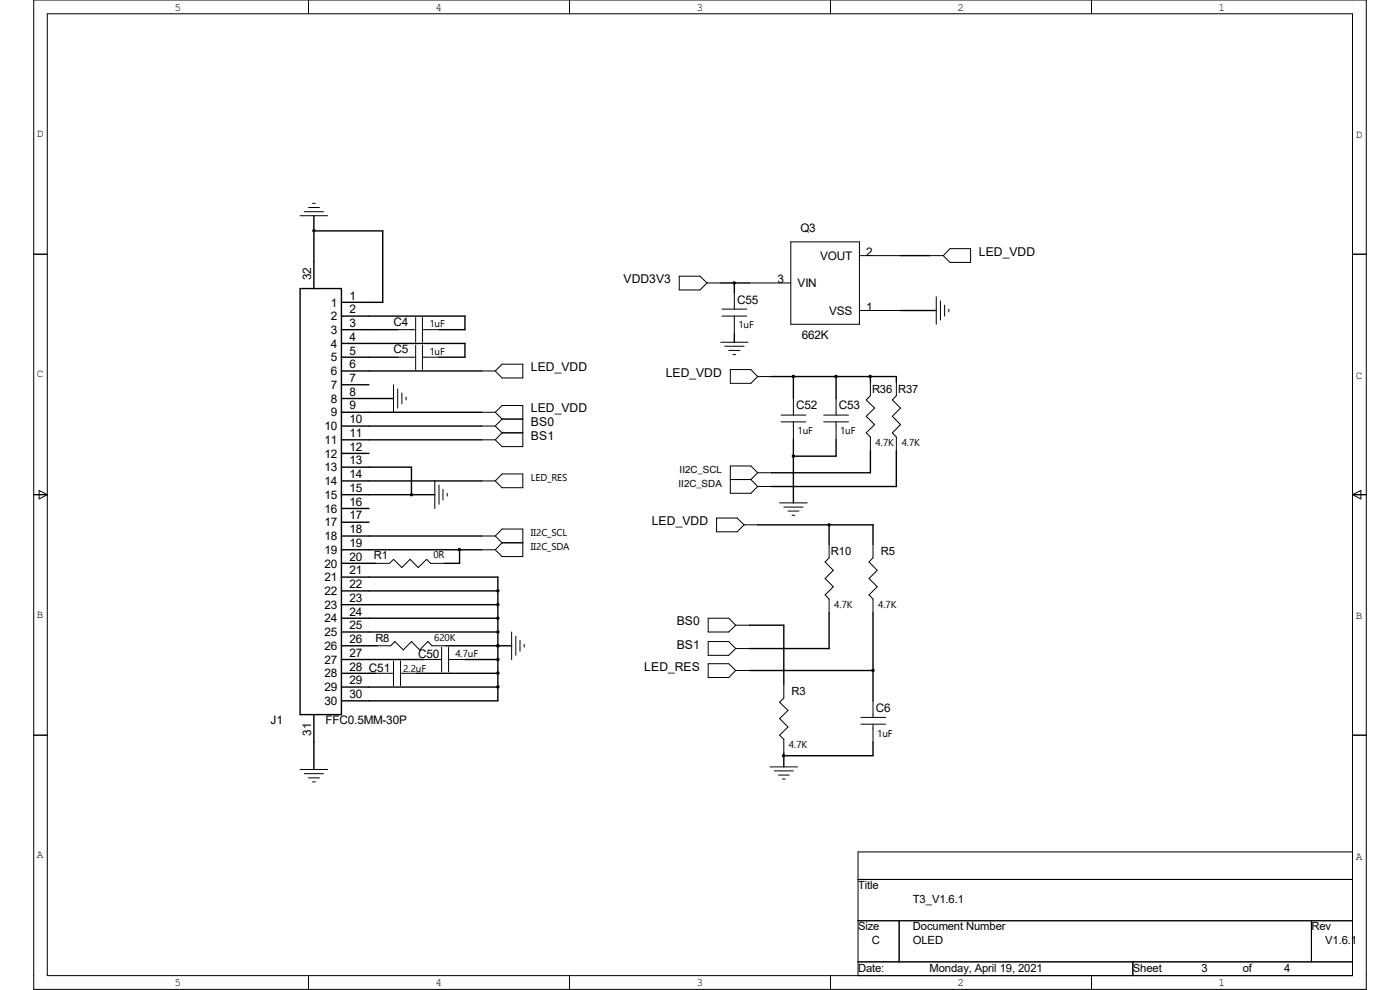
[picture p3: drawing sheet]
<svg xmlns="http://www.w3.org/2000/svg" width="297mm" height="210mm" viewBox="0 0 297 210" stroke-linecap="round" stroke-linejoin="round" font-family="sans-serif">
<g fill="none" stroke="#000" stroke-width=".21">
<path d="M7.2 0h282.7v209.9h-282.7zM10 2.9h276.9v204.1h-276.9zM65.4 0v2.9M120.8 0v2.9M176.2 0v2.9M231.6 0v2.9M7.2 53.9h2.8M63.7 45.8h5.8M64.6 44.9h4M65.4 44h2.4M66.3 43.1h.6M144.1 58.6h4.4l1.5 1.4-1.5 1.5h-4.4z"/>
<path d="M167.8 51.3h14.5v17.5h-14.5zM182.3 54.2h8.8M197.2 54.2h2.9M201.5 52.7h4.4v3h-4.4l-1.4-1.5zM286.9 53.9h3M84.4 69.9h3.8M84.4 75.8h3.8M88.2 67.4v5.2M88.2 73.2v5.2M89.6 69.9h3.5M89.6 67.4v5.2M89.6 73.2v5.2"/>
<path d="M89.6 75.8h3.5M102.2 78.7h2.9M106.5 77.3h4.4v2.9h-4.4l-1.4-1.5zM150 60h2.9M152.9 72.6h5.8M153.2 67.1h5.2M153.2 65.6h5.2M153.8 73.4h4.1M154.6 74.3h2.4M154.9 78.4h4.4l1.4 1.5-1.4 1.4h-4.4zM155.5 75.2h.6M155.8 62.1v3.5"/>
<path d="M155.8 67.1v3.7M159 60h8.8M160.7 79.9h3M182.3 65.9h8.8M198.6 62.9v5.9M199.5 63.8v4.1M200.4 64.7v2.4M201.3 65.6v.6M83.5 81.6v5.9M84.4 82.5v4.1M85.3 83.4v2.3M86.1 84.2v.6"/>
<path d="M102.2 87.5h2.9M102.2 90.4h2.9M102.2 93.3h2.9M105.1 87.5l1.4 1.4M105.1 87.5l1.4-1.5h4.4v8.7h-4.4l-1.4-1.4M105.1 90.4l1.4 1.4M106.5 88.9h4.4M106.5 91.8h4.4M106.5 88.9l-1.4 1.5M106.5 91.8l-1.4 1.5M165.7 89.5h5.2M165.7 88.1h5.2"/>
<path d="M168.3 84.5v3.6M168.3 89.5v3.8M174.8 89.5h5.2M174.8 88.1h5.2M177.4 84.5v3.6M177.4 89.5v3.8M184.7 81.1v2.8l-.9 .9 1.7 1.8-1.7 1.7 1.7 1.8-1.7 1.7 .9 .9v2.9M190.2 81.1v2.8l-.9 .9 1.8 1.8-1.8 1.7 1.8 1.8-1.8 1.7 .9 .9v2.9M7.2 104.9h2.8M8.3 104.1l1.7 .8-1.7 .9zM79.7 119.5h2.9l.9-.8 1.8 1.7 1.7-1.7 1.7 1.7 1.8-1.7 .9 .8h2.9M92.2 102v5.9"/>
<path d="M93.1 102.9v4.1M94 103.8v2.3M94.9 104.6v.6M102.2 102h2.9M102.2 113.7h2.9M102.2 116.6h2.9M105.1 113.7l1.4-1.5h4.4v5.9h-4.4l-1.4-1.5M105.1 113.7l1.4 1.4M106.5 100.5h4.4v3h-4.4l-1.4-1.5zM106.5 115.1h4.4M106.5 115.1l-1.4 1.5M152 109.9h4.4l1.5 1.4-1.5 1.5h-4.4z"/>
<path d="M154.9 101.7h4.4M157.9 111.3h2.8M159.3 101.7l1.4 1.5M160.7 100.3l-1.4-1.5h-4.4v5.8h4.4l1.4-1.4M160.7 100.3h3M160.7 100.3l-1.4 1.4M160.7 103.2h3M165.4 106.7h5.8M166.3 107.6h4M167.2 108.4h2.3M168 109.3h.6M175.9 115.4v2.9l-.9 .9 1.8 1.8-1.8 1.7 1.8 1.8-1.8 1.7 .9 .9v2.9"/>
<path d="M185.2 115.4v2.9l-.8 .9 1.7 1.8-1.7 1.7 1.7 1.8-1.7 1.7 .8 .9v2.9M286.9 104.9h3M286.9 104.9l1.8-.8v1.7zM80 137h2.9l.9-.9 1.8 1.8 1.7-1.8 1.7 1.8 1.8-1.8 .9 .9h2.9M89.9 139.9h3.8M93.7 137.3v5.2M95.2 139.9h3.4M95.2 137.3v5.2M108.5 134.1v5.8M109.4 135v4M110.3 135.8v2.4M111.2 136.7v.6"/>
<path d="M150.2 131.1h4.4l1.5 1.5-1.5 1.5h-4.4zM150.2 136.1h4.4l1.5 1.5-1.5 1.4h-4.4zM156.1 132.6h2.9M156.1 137.6h2.9M7.2 156h2.8M79.7 142.8h3.8M83.5 140.2v5.3M85 142.8h3.4M85 140.2v5.3M150.2 140.8h4.4l1.5 1.4-1.5 1.5h-4.4zM156.1 142.2h2.9M166.3 145.2v2.9l-.9 .9 1.8 1.7-1.8 1.7 1.8 1.8-1.8 1.8 .9 .8v3"/>
<path d="M182.6 153.6h5.3M182.6 152.2h5.3M185.2 148.7v3.5M185.2 153.6v3.8M286.9 156h3M63.7 163.2h5.8M64.6 164.1h4M65.4 165h2.4M66.3 165.9h.6M163.4 162.7h5.8M164.3 163.5h4M165.1 164.4h2.3"/>
<path d="M166 165.3h.6M182 186.6h104.9M182 195.3h104.9M190.8 195.3v8.7M278.2 195.3v8.7M286.9 180.7h-104.9v26.3M65.4 207v2.9M120.8 207v2.9M176.2 207v2.9M182 204h104.9M231.6 207v2.9M240.3 204v3"/>
</g>
<g fill="none" stroke="#000" stroke-width=".3">
<path d="M66.6 49h14.6v15.1h-8.8M66.6 45.8v15.4M191.1 54.2h6.1M63.7 61.2h8.7v90.4h-8.7zM72.4 67.1h26.2v2.8h-5.5M72.4 69.9h12M72.4 72.9h26.2v2.9h-5.5M72.4 75.8h12M72.4 78.7h29.8M152.9 60h6.1M155.8 60v2.1M155.8 70.8v1.8"/>
<path d="M163.7 79.9h26.5v1.2M168.3 79.9v4.6M177.4 79.9v4.6M184.7 79.9v1.2M191.1 65.9h7.5M72.4 81.6h5.9M72.4 84.5h11.1M72.4 87.5h29.8M72.4 90.4h29.8M72.4 93.3h29.8M72.4 96.2h5.9M72.4 99.1h14.9v5.8"/>
<path d="M168.3 93.3v13.4M177.4 93.3v3.5h-9.1M184.7 95.6v4.7h-21M190.2 95.6v7.6h-26.5M72.4 102h29.8M72.4 104.9h19.8M72.4 107.9h5.9M72.4 110.8h5.9M72.4 113.7h29.8M72.4 116.6h29.8M72.4 119.5h7.3M97.5 116.6v2.9h-3.2"/>
<path d="M160.7 111.3h24.5v4.1M175.9 111.3v4.1M72.4 122.4h33.2v26.3h-33.2M72.4 125.3h33.2M72.4 128.3h33.2M72.4 131.1h33.2M72.4 134.1h33.2M72.4 137h7.6M72.4 139.9h17.5M94.6 137h13.9M98.6 139.9h7M105.6 137h.1"/>
<path d="M159 132.6h7.3v12.6M175.9 130v7.6h-16.9M185.2 130v18.7M66.6 151.6v11.6M72.4 142.8h7.3M72.4 145.8h33.2M88.4 142.8h17.2M159 142.2h26.2M166.3 159.8v2.9M185.2 157.4v2.9h-18.9"/>
</g>
<g fill="#000" stroke="#000" stroke-width=".21">
<circle cx="66.6" cy="48.9" r=".25"/>
<circle cx="155.8" cy="60" r=".27"/>
<circle cx="168.3" cy="79.9" r=".25"/>
<circle cx="177.4" cy="79.9" r=".27"/>
<circle cx="184.6" cy="79.9" r=".25"/>
<circle cx="168.3" cy="96.8" r=".25"/>
<circle cx="87.3" cy="104.9" r=".25"/>
<circle cx="97.5" cy="116.6" r=".25"/>
<circle cx="175.9" cy="111.3" r=".25"/>
<circle cx="105.6" cy="128.2" r=".25"/>
<circle cx="105.6" cy="131.1" r=".25"/>
<circle cx="105.6" cy="134.1" r=".25"/>
<circle cx="105.6" cy="139.9" r=".25"/>
<circle cx="105.6" cy="125.3" r=".25"/>
<circle cx="105.6" cy="137" r=".25"/>
<circle cx="105.6" cy="142.8" r=".25"/>
<circle cx="105.6" cy="145.7" r=".25"/>
<circle cx="185.2" cy="142.2" r=".25"/>
<circle cx="166.2" cy="160.3" r=".25"/>
</g>
<g font-size="2.6">
<text x="207.7" y="54.2">LED_VDD</text>
<text x="132.3" y="60">VDD3V3</text>
<text x="112.6" y="78.7">LED_VDD</text>
<text x="141.2" y="79.9">LED_VDD</text>
<text x="112.6" y="87.5">LED_VDD</text>
<text x="112.6" y="90.4">BS0</text>
<text x="112.6" y="93.3">BS1</text>
<text x="138.3" y="111.3">LED_VDD</text>
<text x="143.6" y="132.6">BS0</text>
<text x="143.6" y="137.6">BS1</text>
<text x="136.7" y="142.2">LED_RES</text>
</g>
<g font-size="2.5">
<text x="169.8" y="49.3">Q3</text>
<text x="66" y="59.5" transform="rotate(-90 66 59.5)">32</text>
<text x="174" y="55.1">VOUT</text>
<text x="183.8" y="54.2">2</text>
<text x="70.2" y="65">1</text>
<text x="74.2" y="63.5">1</text>
<text x="156.4" y="64.4">C55</text>
<text x="164.9" y="60">3</text>
<text x="169.2" y="60.9">VIN</text>
<text x="183.8" y="65.9">1</text>
<text x="70.2" y="67.9">2</text>
<text x="70.2" y="70.8">3</text>
<text x="74.2" y="66.5">2</text>
<text x="74.2" y="69.4">3</text>
<text x="83.5" y="69.1">C4</text>
<text x="175.9" y="66.8">VSS</text>
<text x="70.2" y="73.7">4</text>
<text x="70.2" y="76.7">5</text>
<text x="74.2" y="72.3">4</text>
<text x="74.2" y="75.2">5</text>
<text x="83.5" y="74.9">C5</text>
<text x="170.1" y="72">662K</text>
<text x="70.2" y="79.6">6</text>
<text x="70.2" y="82.5">7</text>
<text x="74.2" y="78.1">6</text>
<text x="74.2" y="81.1">7</text>
<text x="74.2" y="83.9">8</text>
<text x="70.2" y="85.4">8</text>
<text x="70.2" y="88.3">9</text>
<text x="74.2" y="86.9">9</text>
<text x="74.2" y="89.8">10</text>
<text x="168.9" y="86.9">C52</text>
<text x="177.9" y="86.9">C53</text>
<text x="68.8" y="91.3">10</text>
<text x="68.8" y="94.2">11</text>
<text x="74.2" y="92.7">11</text>
<text x="74.2" y="95.6">12</text>
<text x="68.8" y="97.1">12</text>
<text x="68.8" y="100">13</text>
<text x="74.2" y="98.5">13</text>
<text x="74.2" y="101.4">14</text>
<text x="68.8" y="102.9">14</text>
<text x="68.8" y="105.8">15</text>
<text x="74.2" y="104.4">15</text>
<text x="74.2" y="107.3">16</text>
<text x="68.8" y="108.8">16</text>
<text x="68.8" y="111.7">17</text>
<text x="74.2" y="110.2">17</text>
<text x="74.2" y="113.1">18</text>
<text x="68.8" y="114.6">18</text>
<text x="68.8" y="117.5">19</text>
<text x="74.2" y="116">19</text>
<text x="74.2" y="118.9">20</text>
<text x="68.8" y="120.4">20</text>
<text x="68.8" y="123.3">21</text>
<text x="74.2" y="121.8">21</text>
<text x="74.2" y="124.8">22</text>
<text x="68.8" y="126.2">22</text>
<text x="68.8" y="129.2">23</text>
<text x="74.2" y="127.7">23</text>
<text x="74.2" y="130.6">24</text>
<text x="68.8" y="132">24</text>
<text x="68.8" y="135">25</text>
<text x="68.8" y="137.9">26</text>
<text x="74.2" y="133.5">25</text>
<text x="74.2" y="136.4">26</text>
<text x="68.8" y="140.8">27</text>
<text x="68.8" y="143.7">28</text>
<text x="74.2" y="139.4">27</text>
<text x="74.2" y="142.2">28 C51</text>
<text x="88.7" y="139.6">C50</text>
<text x="68.8" y="146.6">29</text>
<text x="68.8" y="149.6">30</text>
<text x="74.2" y="145.2">29</text>
<text x="74.2" y="148.1">30</text>
<text x="57.4" y="153.6">J1</text>
<text x="69" y="153.7">FFC0.5MM-30P</text>
<text x="185.8" y="151">C6</text>
<text x="66" y="156.1" transform="rotate(-90 66 156.1)">31</text>
</g>
<g font-size="2.4">
<text x="37" y="2.2">5</text>
<text x="92.4" y="2.2">4</text>
<text x="147.7" y="2.2">3</text>
<text x="203.1" y="2.2">2</text>
<text x="258.5" y="2.2">1</text>
<text x="7.8" y="29">D</text>
<text x="287.7" y="29.3">D</text>
<text x="7.8" y="80.1">C</text>
<text x="185" y="83.3">R36</text>
<text x="190.5" y="83.3">R37</text>
<text x="287.7" y="80.3">C</text>
<text x="79.3" y="118.6">R1</text>
<text x="176.3" y="117.7">R10</text>
<text x="186.9" y="117.7">R5</text>
<text x="7.8" y="131.1">B</text>
<text x="287.7" y="131.4">B</text>
<text x="79.6" y="136.1">R8</text>
<text x="167.9" y="147.4">R3</text>
<text x="7.8" y="182.1">A</text>
<text x="287.7" y="182.4">A</text>
<text x="182" y="188.6">Title</text>
<text x="193.7" y="191.5">T3_V1.6.1</text>
<text x="182" y="197.4">Size</text>
<text x="193.7" y="197.4">Document Number</text>
<text x="278.2" y="197.4">Rev</text>
<text x="185" y="200.3">C</text>
<text x="193.7" y="200.3">OLED</text>
<text x="281.1" y="200.3">V1.6.1</text>
<text x="37" y="209.2">5</text>
<text x="92.4" y="209.2">4</text>
<text x="147.7" y="209.2">3</text>
<text x="182" y="206.1">Date:</text>
<text x="197.2" y="206.1">Monday, April 19, 2021</text>
<text x="203.1" y="209.2">2</text>
<text x="240.3" y="206.1">Sheet</text>
<text x="254.9" y="206.1">3</text>
<text x="258.5" y="209.2">1</text>
<text x="263.6" y="206.1">of</text>
<text x="272.4" y="206.1">4</text>
</g>
<g font-size="2.1">
<text x="91.1" y="69.4">1uF</text>
<text x="156.7" y="69.7">1uF</text>
<text x="91.1" y="75.2">1uF</text>
<text x="169.2" y="92.1">1uF</text>
<text x="178.2" y="92.1">1uF</text>
<text x="185.8" y="94.5">4.7K</text>
<text x="191.3" y="94.5">4.7K</text>
<text x="144.2" y="100.3">II2C_SCL</text>
<text x="112.6" y="102">LED_RES</text>
<text x="143.9" y="103.2">II2C_SDA</text>
<text x="112.6" y="113.7">II2C_SCL</text>
<text x="91.9" y="118.4">0R</text>
<text x="112.6" y="116.6">II2C_SDA</text>
<text x="177" y="128.9">4.7K</text>
<text x="186.3" y="128.9">4.7K</text>
<text x="92.1" y="135.9">620K</text>
<text x="85.6" y="142.5">2.2uF</text>
<text x="96.6" y="139.4">4.7uF</text>
<text x="167.4" y="158.7">4.7K</text>
<text x="186.1" y="156.3">1uF</text>
</g>
</svg>
